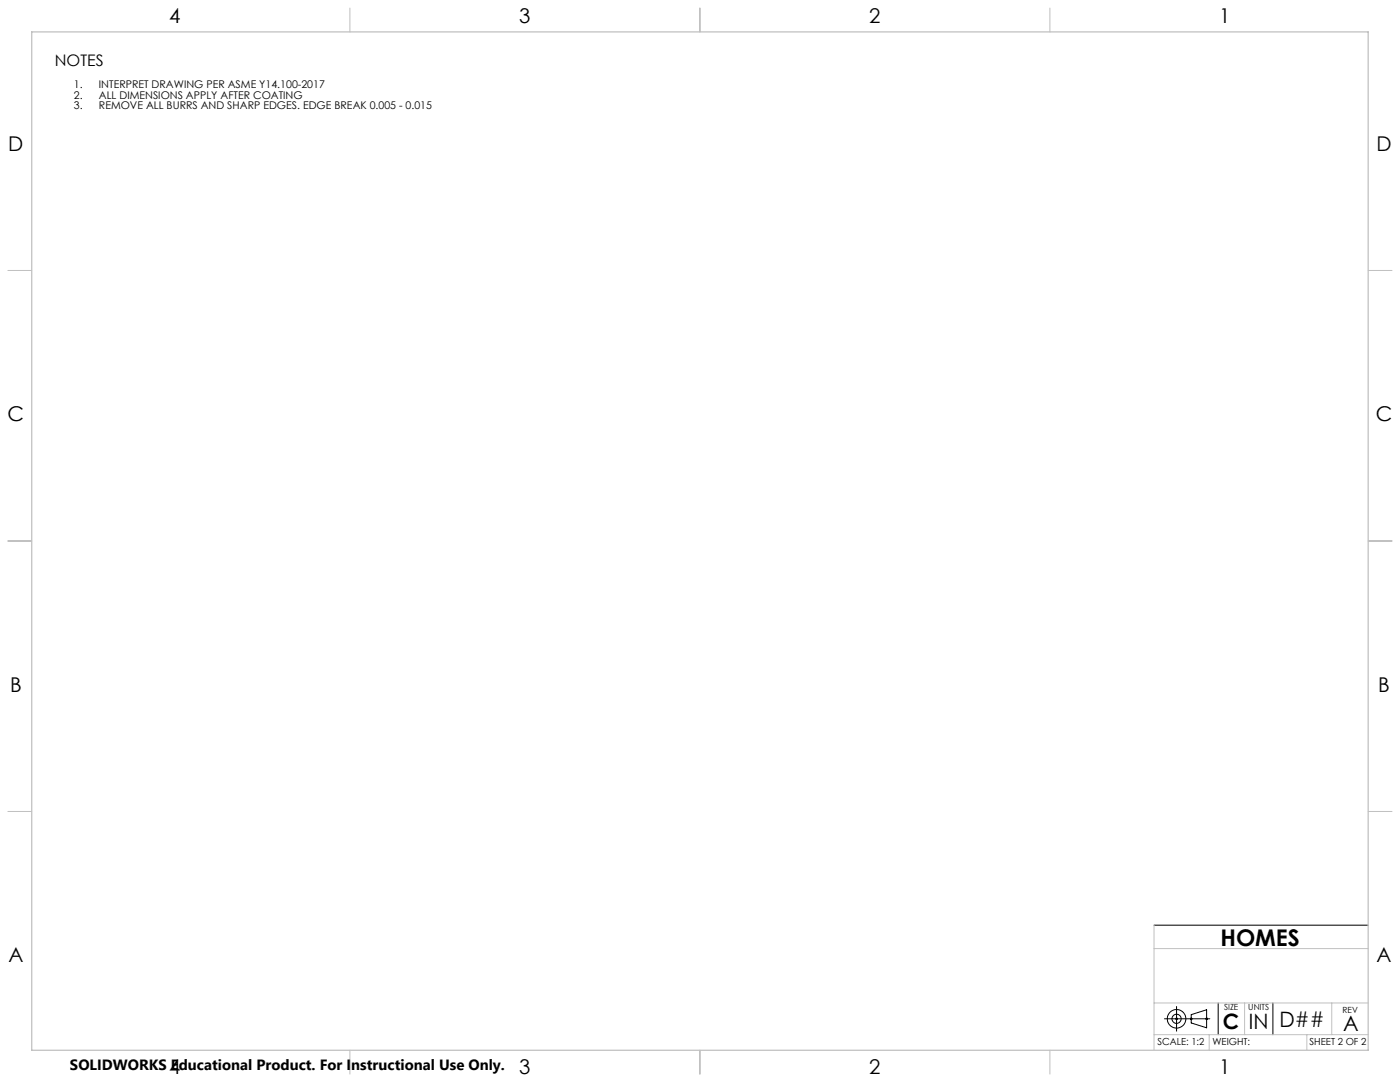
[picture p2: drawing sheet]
<svg xmlns="http://www.w3.org/2000/svg" width="559mm" height="432mm" viewBox="0 0 559 432" stroke-linecap="round" stroke-linejoin="round" font-family="sans-serif">
<g fill="none" stroke="#000" stroke-width=".4">
<path d="M460.6 369.2h85.5M464.8 406.6h18.1M469.3 406.2l.7 .7M469.6 401.7v9.8M470 406.2l-.7 .7M475.1 406.2l.7 .7M475.5 404.9l6.1-1.9v7.2l-6.1-2zM475.8 406.2l-.7 .7M481.3 406.2l.7 .7M482 406.2l-.7 .7M486.2 400.3v12.6M508.1 400.3v12.6"/>
<circle cx="469.6" cy="406.6" r="1.83"/>
<circle cx="469.6" cy="406.6" r="3.7"/>
</g>
<g fill="none" stroke="#c0c0c0" stroke-width=".4">
<path d="M139.7 3.2v9.5M279.4 3.2v9.5M419.1 3.2v9.5M3.1 107.9h9.6M546.1 107.9h9.5M3.1 215.9h9.6M546.1 215.9h9.5M3.1 323.8h9.6M546.1 323.8h9.5M460.6 369.2v49.9M460.6 378.6h85.5M139.7 419.1v9.6"/>
<path d="M279.4 419.1v9.6M419.1 419.1v9.6M460.6 412.9h85.5M460.6 400.3h85.5M482.6 412.9v6.2M496.8 400.3v12.6M521.6 412.9v6.2M531.6 400.3v12.6"/>
</g>
<path d="M12.7 12.7h533.4v406.4h-533.4z" fill="none" stroke="#c0c0c0" stroke-width=".5"/>
<text font-size="9.2" x="487.1" y="377.4">HOMES</text>
<g font-size="8.5">
<text x="488" y="410.8">C</text>
<text x="498.5" y="410.8">IN</text>
<text x="510.8" y="409.8">D##</text>
<text x="536.1" y="411.3">A</text>
</g>
<g font-size="8.1">
<text x="67.6" y="9.3">4</text>
<text x="207.3" y="9.3">3</text>
<text x="347" y="9.3">2</text>
<text x="486.7" y="9.3">1</text>
<text x="3.3" y="60.1">D</text>
<text x="549.4" y="60.1">D</text>
<text x="3" y="168">C</text>
<text x="549.1" y="168">C</text>
<text x="4" y="276">B</text>
<text x="550.1" y="276">B</text>
<text x="3.3" y="383.9">A</text>
<text x="549.4" y="383.9">A</text>
<text x="67.6" y="428.4">4</text>
<text x="207.3" y="428.4">3</text>
<text x="347" y="428.4">2</text>
<text x="486.7" y="428.4">1</text>
</g>
<text font-size="6.3" x="21.9" y="26.5">NOTES</text>
<text font-size="5.9" x="27.9" y="427">SOLIDWORKS Educational Product. For Instructional Use Only.</text>
<g font-size="4.2">
<text x="29.5" y="35.2">1.</text>
<text x="39.5" y="35.2">INTERPRET DRAWING PER ASME Y14.100-2017</text>
<text x="29.5" y="39.4">2.</text>
<text x="39.5" y="39.4">ALL DIMENSIONS APPLY AFTER COATING</text>
<text x="29.5" y="43.5">3.</text>
<text x="39.5" y="43.5">REMOVE ALL BURRS AND SHARP EDGES. EDGE BREAK 0.005 - 0.015</text>
</g>
<g font-size="3.9">
<text x="462" y="417.1">SCALE: 1:2</text>
<text x="484" y="417.1">WEIGHT:</text>
<text x="522.7" y="417.1">SHEET 2 OF 2</text>
</g>
<g font-size="3.4">
<text x="488.6" y="403">SIZE</text>
<text x="498.2" y="403">UNITS</text>
<text x="535.9" y="404.1">REV</text>
</g>
</svg>
